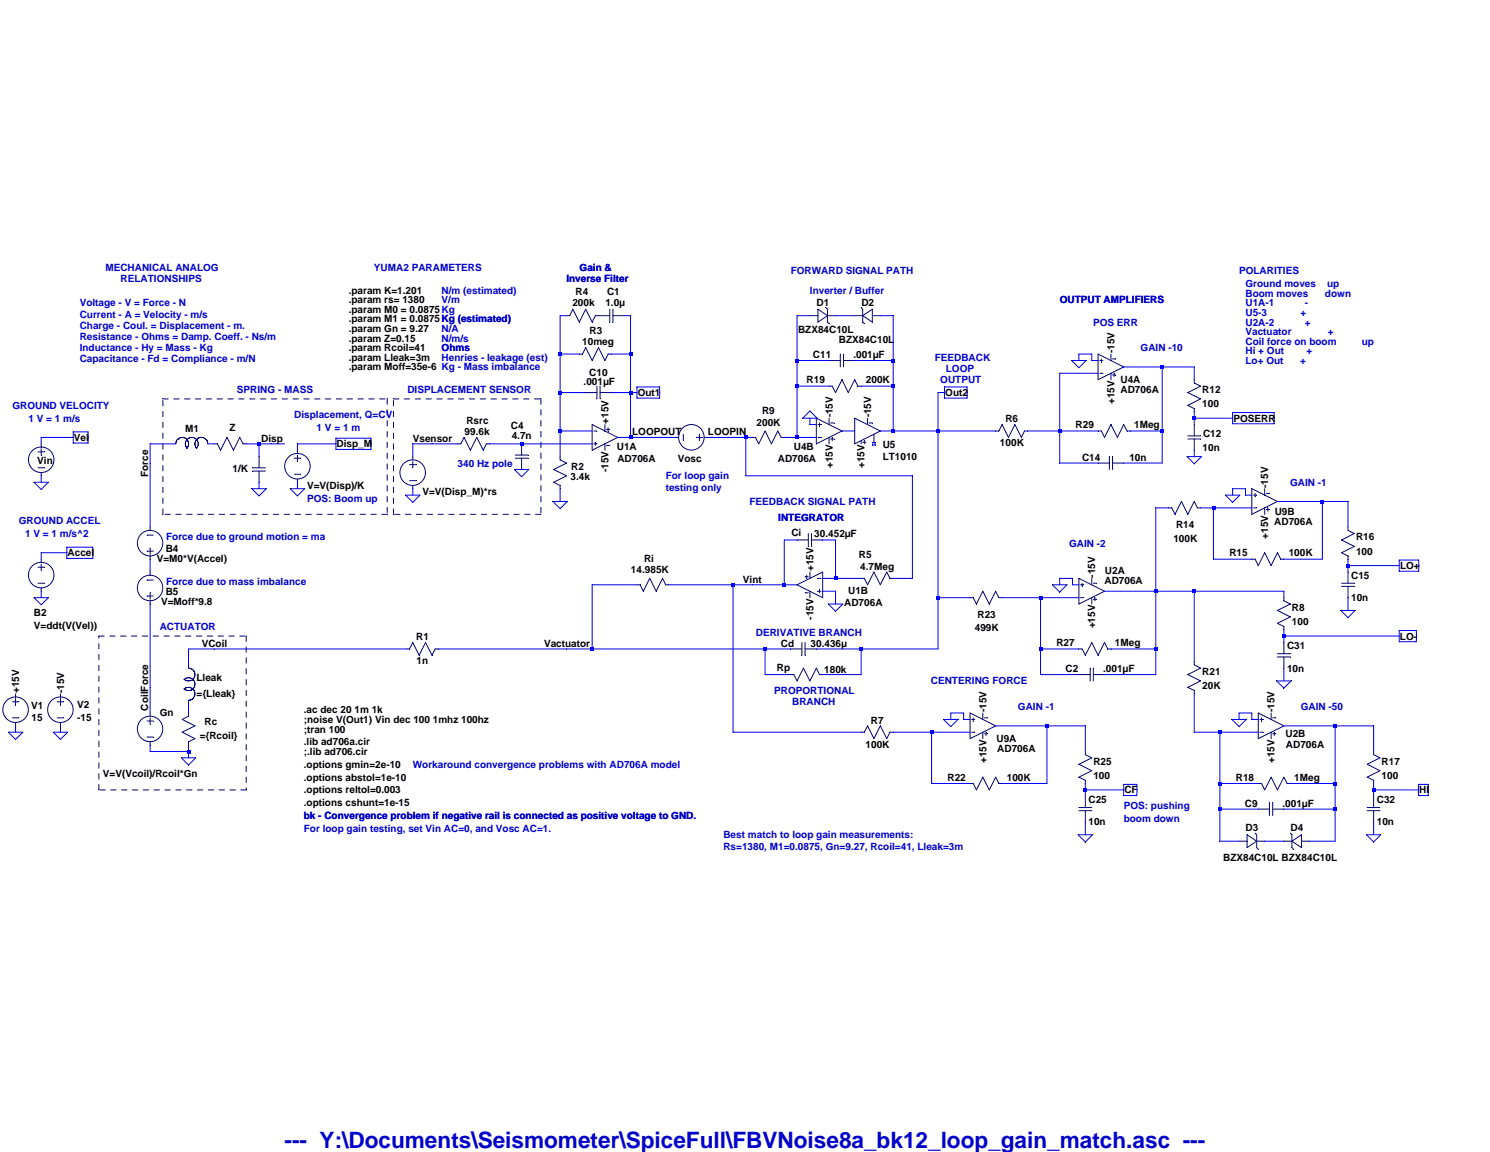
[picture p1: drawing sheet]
Version 4
SHEET 1 1860 1260
WIRE -800 -176 -816 -176
WIRE -640 -176 -656 -176
WIRE -192 -176 -224 -176
WIRE -80 -176 -128 -176
WIRE 16 -176 -16 -176
WIRE -816 -80 -816 -176
WIRE -768 -80 -816 -80
WIRE -640 -80 -640 -176
WIRE -640 -80 -688 -80
WIRE 512 -80 480 -80
WIRE -224 -64 -224 -176
WIRE -144 -64 -224 -64
WIRE 16 -64 16 -176
WIRE 16 -64 -80 -64
WIRE 480 -64 480 -80
WIRE 512 -64 512 -80
WIRE 528 -64 512 -64
WIRE 688 -48 592 -48
WIRE 768 -48 688 -48
WIRE 528 -32 432 -32
WIRE 768 -16 768 -48
WIRE -224 0 -224 -64
WIRE -144 0 -224 0
WIRE 16 0 16 -64
WIRE 16 0 -64 0
WIRE -816 16 -816 -80
WIRE -752 16 -816 16
WIRE -640 16 -640 -80
WIRE -640 16 -688 16
WIRE -624 16 -640 16
WIRE 144 16 128 16
WIRE 768 80 768 64
WIRE 864 80 768 80
WIRE -192 96 -192 80
WIRE -176 96 -192 96
WIRE 768 96 768 80
WIRE -816 112 -816 16
WIRE -736 112 -816 112
WIRE -80 112 -112 112
WIRE 16 112 16 0
WIRE 16 112 -16 112
WIRE 128 112 128 16
WIRE 128 112 16 112
WIRE 272 112 128 112
WIRE 432 112 432 -32
WIRE 432 112 352 112
WIRE 528 112 432 112
WIRE 688 112 688 -48
WIRE 688 112 608 112
WIRE -2032 128 -2112 128
WIRE -640 128 -640 16
WIRE -640 128 -672 128
WIRE -576 128 -640 128
WIRE -528 128 -576 128
WIRE -400 128 -448 128
WIRE -352 128 -400 128
WIRE -336 128 -352 128
WIRE -224 128 -224 0
WIRE -224 128 -256 128
WIRE -176 128 -224 128
WIRE -2112 144 -2112 128
WIRE -1776 144 -1840 144
WIRE -1680 144 -1696 144
WIRE -1568 144 -1600 144
WIRE -1536 144 -1568 144
WIRE -1504 144 -1536 144
WIRE -1376 144 -1472 144
WIRE -1136 144 -1184 144
WIRE -1072 144 -1136 144
WIRE -912 144 -992 144
WIRE -736 144 -912 144
WIRE -1472 160 -1472 144
WIRE -1568 176 -1568 144
WIRE -1184 176 -1184 144
WIRE -816 176 -816 112
WIRE 768 176 768 160
WIRE -1840 192 -1840 144
WIRE 432 192 432 112
WIRE 528 192 432 192
WIRE 688 192 688 112
WIRE 688 192 592 192
WIRE -352 224 -352 128
WIRE 64 224 -352 224
WIRE -2112 240 -2112 224
WIRE -1568 256 -1568 240
WIRE -1472 256 -1472 240
WIRE 896 256 864 256
WIRE -1184 272 -1184 256
WIRE 864 272 864 256
WIRE 896 272 896 256
WIRE 912 272 896 272
WIRE -816 288 -816 256
WIRE 1088 288 976 288
WIRE 1152 288 1088 288
WIRE 704 304 672 304
WIRE 816 304 784 304
WIRE 912 304 816 304
WIRE -1840 352 -1840 192
WIRE 1152 352 1152 288
WIRE -224 384 -256 384
WIRE -128 384 -160 384
WIRE -2048 416 -2112 416
WIRE -2112 432 -2112 416
WIRE 816 432 816 304
WIRE 912 432 816 432
WIRE 1088 432 1088 288
WIRE 1088 432 992 432
WIRE 1152 448 1152 432
WIRE 1280 448 1152 448
WIRE -1840 464 -1840 432
WIRE 1152 464 1152 448
WIRE -128 480 -128 384
WIRE -128 480 -160 480
WIRE -64 480 -128 480
WIRE 64 480 64 224
WIRE 64 480 16 480
WIRE 464 480 432 480
WIRE -624 496 -736 496
WIRE -384 496 -544 496
WIRE -336 496 -384 496
WIRE -256 496 -256 384
WIRE -256 496 -336 496
WIRE -224 496 -256 496
WIRE 432 496 432 480
WIRE 464 496 464 480
WIRE 480 496 464 496
WIRE -128 512 -160 512
WIRE 672 512 672 304
WIRE 672 512 544 512
WIRE 768 512 672 512
WIRE 992 512 768 512
WIRE -2112 528 -2112 512
WIRE 128 528 128 112
WIRE 208 528 128 528
WIRE 384 528 288 528
WIRE 480 528 384 528
WIRE 992 528 992 512
WIRE -128 544 -128 512
WIRE 1152 560 1152 528
WIRE 992 624 992 608
WIRE 1280 624 992 624
WIRE 992 640 992 624
WIRE -1680 656 -1744 656
WIRE -1200 656 -1680 656
WIRE -800 656 -1120 656
WIRE -736 656 -736 496
WIRE -736 656 -800 656
WIRE -304 656 -736 656
WIRE -240 656 -304 656
WIRE -64 656 -176 656
WIRE 128 656 128 528
WIRE 128 656 -64 656
WIRE 384 656 384 528
WIRE 480 656 384 656
WIRE 672 656 672 512
WIRE 672 656 560 656
WIRE 768 688 768 512
WIRE -1744 704 -1744 656
WIRE -304 720 -304 656
WIRE -240 720 -304 720
WIRE -64 720 -64 656
WIRE -64 720 -160 720
WIRE 384 720 384 656
WIRE 480 720 384 720
WIRE 672 720 672 656
WIRE 672 720 544 720
WIRE 992 736 992 704
WIRE -1840 752 -1840 544
WIRE -1840 816 -1840 752
WIRE -1744 816 -1744 784
WIRE 192 816 160 816
WIRE 912 816 880 816
WIRE 160 832 160 816
WIRE 192 832 192 816
WIRE 208 832 192 832
WIRE 880 832 880 816
WIRE 912 832 912 816
WIRE 928 832 912 832
WIRE 400 848 272 848
WIRE 496 848 400 848
WIRE 1120 848 992 848
WIRE 1216 848 1120 848
WIRE -2176 864 -2176 848
WIRE -2064 864 -2064 848
WIRE -384 864 -384 496
WIRE -64 864 -384 864
WIRE 112 864 16 864
WIRE 208 864 112 864
WIRE 768 864 768 768
WIRE 832 864 768 864
WIRE 928 864 832 864
WIRE -1840 912 -1840 896
WIRE -1744 912 -1744 896
WIRE -1744 912 -1840 912
WIRE 496 912 496 848
WIRE 1216 912 1216 848
WIRE -1744 928 -1744 912
WIRE 112 992 112 864
WIRE 208 992 112 992
WIRE 400 992 400 848
WIRE 400 992 288 992
WIRE 832 992 832 864
WIRE 928 992 832 992
WIRE 1120 992 1120 848
WIRE 1120 992 1008 992
WIRE 496 1008 496 992
WIRE 592 1008 496 1008
WIRE 1216 1008 1216 992
WIRE 1328 1008 1216 1008
WIRE 496 1024 496 1008
WIRE 1216 1024 1216 1008
WIRE 832 1056 832 992
WIRE 928 1056 832 1056
WIRE 1120 1056 1120 992
WIRE 1120 1056 992 1056
WIRE 496 1120 496 1088
WIRE 1216 1120 1216 1088
WIRE 832 1136 832 1056
WIRE 880 1136 832 1136
WIRE 992 1136 944 1136
WIRE 1120 1136 1120 1056
WIRE 1120 1136 1056 1136
FLAG -816 288 0
FLAG -704 96 +15V
FLAG -704 160 -15V
FLAG -2176 768 +15V
FLAG -2176 864 0
FLAG -2064 768 -15V
FLAG -912 208 0
FLAG 144 16 Out2
IOPIN 144 16 Out
FLAG -192 80 0
FLAG -1744 928 0
FLAG -144 144 +15V
FLAG -64 144 +15V
FLAG -48 80 -15V
FLAG -144 80 -15V
FLAG -128 544 0
FLAG -624 16 Out1
IOPIN -624 16 Out
FLAG -1568 256 0
FLAG -1376 144 Disp_M
IOPIN -1376 144 Out
FLAG -2048 416 Accel
IOPIN -2048 416 Out
FLAG -1184 272 0
FLAG -2112 528 0
FLAG -2112 240 0
FLAG -192 464 +15V
FLAG -192 528 -15V
FLAG -336 496 Vint
FLAG -800 656 Vactuator
FLAG 512 544 +15V
FLAG 512 480 -15V
FLAG 432 496 0
FLAG 944 320 +15V
FLAG 944 256 -15V
FLAG 864 272 0
FLAG 992 736 0
FLAG 1152 560 0
FLAG 960 880 +15V
FLAG 960 816 -15V
FLAG 880 832 0
FLAG 1216 1120 0
FLAG 1280 448 LO+
IOPIN 1280 448 Out
FLAG 1280 624 LO-
IOPIN 1280 624 Out
FLAG 1328 1008 HI
IOPIN 1328 1008 Out
FLAG 240 880 +15V
FLAG 240 816 -15V
FLAG 160 832 0
FLAG 496 1120 0
FLAG 592 1008 CF
IOPIN 592 1008 Out
FLAG -1472 256 0
FLAG -1536 144 Disp
FLAG -1680 656 VCoil
FLAG -2064 864 0
FLAG 560 -16 +15V
FLAG 560 -80 -15V
FLAG 480 -64 0
FLAG 768 176 0
FLAG 864 80 POSERR
IOPIN 864 80 Out
FLAG -2032 128 Vel
IOPIN -2032 128 Out
FLAG -1840 192 Force
FLAG -1136 144 Vsensor
FLAG -1840 752 CoilForce
FLAG -576 128 LOOPOUT
FLAG -400 128 LOOPIN
SYMBOL cap -656 -192 R90
WINDOW 0 -29 27 VBottom 0
WINDOW 3 -30 23 VTop 0
SYMATTR InstName C1
SYMATTR Value 1.0µ
SYMBOL cap -688 0 R90
WINDOW 0 -19 33 VBottom 0
WINDOW 3 -25 31 VTop 0
SYMATTR InstName C10
SYMATTR Value .001µF
SYMBOL res -704 -192 R90
WINDOW 0 -30 58 VBottom 0
WINDOW 3 -30 54 VTop 0
SYMATTR InstName R4
SYMATTR Value 200k
SYMBOL res -832 160 R0
WINDOW 3 42 65 Left 0
WINDOW 0 44 41 Left 0
SYMATTR Value 3.4k
SYMATTR InstName R2
SYMBOL res -672 -96 R90
WINDOW 0 -28 55 VBottom 0
WINDOW 3 -29 50 VTop 0
SYMATTR InstName R3
SYMATTR Value 10meg
SYMBOL res -976 128 R90
WINDOW 0 -29 47 VBottom 0
WINDOW 3 -29 48 VTop 0
SYMATTR InstName Rsrc
SYMATTR Value 99.6k
SYMBOL voltage -2064 752 R0
WINDOW 0 42 44 Left 0
WINDOW 3 42 74 Left 0
WINDOW 123 0 0 Left 0
WINDOW 39 24 110 Left 0
SYMATTR InstName V2
SYMATTR Value -15
SYMBOL voltage -2176 752 R0
WINDOW 0 39 46 Left 0
WINDOW 3 40 75 Left 0
WINDOW 123 0 0 Left 0
WINDOW 39 0 0 Left 0
SYMATTR InstName V1
SYMATTR Value 15
SYMBOL cap -928 144 R0
WINDOW 0 -11 -46 Left 0
WINDOW 3 -9 -20 Left 0
SYMATTR InstName C4
SYMATTR Value 4.7n
SYMBOL voltage -2112 128 R0
WINDOW 0 -10 57 Left 0
WINDOW 3 24 96 Invisible 0
WINDOW 39 0 0 Left 0
SYMATTR InstName Vin
SYMATTR Value SINE(0 1u 1 1m 1m 90)
SYMATTR Value2 AC 1u 0
SYMBOL cap -240 640 M90
WINDOW 0 16 -8 VBottom 0
WINDOW 3 -11 94 VTop 0
SYMATTR InstName Cd
SYMATTR Value 30.436µ
SYMATTR SpiceLine Rpar=33G
SYMBOL res -256 704 M90
WINDOW 0 13 -2 VBottom 0
WINDOW 3 -10 127 VTop 0
SYMATTR InstName Rp
SYMATTR Value 180k
SYMBOL res -640 480 M90
WINDOW 0 -36 46 VBottom 0
WINDOW 3 -35 47 VTop 0
SYMATTR InstName Ri
SYMATTR Value 14.985K
SYMBOL cap -224 368 M90
WINDOW 0 12 -2 VBottom 0
WINDOW 3 -13 95 VTop 0
SYMATTR InstName Ci
SYMATTR Value 30.452µF
SYMATTR SpiceLine Rpar=33G
SYMBOL res -80 464 M90
WINDOW 0 -30 26 VBottom 0
WINDOW 3 -27 55 VTop 0
SYMATTR InstName R5
SYMATTR Value 4.7Meg
SYMBOL res -240 144 M270
WINDOW 0 69 56 VTop 0
WINDOW 3 68 56 VBottom 0
SYMATTR InstName R9
SYMATTR Value 200K
SYMBOL res 576 672 M270
WINDOW 0 18 130 VTop 0
WINDOW 3 46 -25 VBottom 0
SYMATTR InstName R27
SYMATTR Value 1Meg
SYMBOL cap -80 -48 M270
WINDOW 0 16 82 VTop 0
WINDOW 3 44 -35 VBottom 0
SYMATTR InstName C11
SYMATTR Value .001µF
SYMBOL res -1728 800 M0
WINDOW 0 -55 38 Left 0
WINDOW 3 -104 72 Left 0
SYMATTR InstName Rc
SYMATTR Value ={Rcoil}
SYMBOL ind -1792 160 R270
WINDOW 0 41 56 VTop 0
WINDOW 3 54 73 Invisible 0
SYMATTR InstName M1
SYMATTR Value =M1
SYMBOL cap -1552 176 M0
WINDOW 0 44 30 Left 0
WINDOW 3 44 53 Invisible 0
SYMATTR InstName 1/K
SYMATTR Value ={1/K}
SYMBOL res -1696 128 M90
WINDOW 0 -10 62 VBottom 0
WINDOW 3 -27 69 Invisible 0
SYMATTR InstName Z
SYMATTR Value =Z
SYMBOL bv -1840 800 R0
WINDOW 3 -118 167 Left 0
SYMATTR Value V=V(Vcoil)/Rcoil*Gn
SYMATTR InstName Gn
SYMBOL bv -1184 160 R0
WINDOW 0 24 16 Invisible 0
SYMATTR InstName B1
SYMATTR Value V=V(Disp_M)*rs
SYMBOL bv -2112 416 R0
WINDOW 0 -18 150 Left 0
WINDOW 3 -18 181 Left 0
SYMATTR InstName B2
SYMATTR Value V=ddt(V(Vel))
SYMBOL Opamps\\LT1010 -48 176 M180
WINDOW 0 38 31 Left 0
WINDOW 3 38 1 Left 0
SYMATTR InstName U5
SYMBOL res -1216 672 R270
WINDOW 0 32 56 VTop 0
WINDOW 3 0 56 VBottom 0
SYMATTR InstName R1
SYMATTR Value 1n
SYMBOL res -48 16 M270
WINDOW 0 18 130 VTop 0
WINDOW 3 46 -25 VBottom 0
SYMATTR InstName R19
SYMATTR Value 200K
SYMBOL res 304 544 M270
WINDOW 0 -39 55 VTop 0
WINDOW 3 -46 55 VBottom 0
SYMATTR InstName R23
SYMATTR Value 499K
SYMBOL cap 544 736 M270
WINDOW 0 16 82 VTop 0
WINDOW 3 44 -35 VBottom 0
SYMATTR InstName C2
SYMATTR Value .001µF
SYMBOL res 1008 448 M270
WINDOW 0 18 130 VTop 0
WINDOW 3 46 -25 VBottom 0
SYMATTR InstName R15
SYMATTR Value 100K
SYMBOL res 800 320 M270
WINDOW 0 -39 55 VTop 0
WINDOW 3 -46 55 VBottom 0
SYMATTR InstName R14
SYMATTR Value 100K
SYMBOL res 976 512 R0
SYMATTR InstName R8
SYMATTR Value 100
SYMBOL cap 976 640 R0
SYMATTR InstName C31
SYMATTR Value 10n
SYMBOL res 1136 336 R0
SYMATTR InstName R16
SYMATTR Value 100
SYMBOL cap 1136 464 R0
SYMATTR InstName C15
SYMATTR Value 10n
SYMBOL res 1024 1008 M270
WINDOW 0 18 130 VTop 0
WINDOW 3 46 -25 VBottom 0
SYMATTR InstName R18
SYMATTR Value 1Meg
SYMBOL cap 992 1072 M270
WINDOW 0 16 82 VTop 0
WINDOW 3 44 -35 VBottom 0
SYMATTR InstName C9
SYMATTR Value .001µF
SYMBOL res 752 672 R0
SYMATTR InstName R21
SYMATTR Value 20K
SYMBOL res 1200 896 R0
SYMATTR InstName R17
SYMATTR Value 100
SYMBOL cap 1200 1024 R0
SYMATTR InstName C32
SYMATTR Value 10n
SYMBOL res 304 1008 M270
WINDOW 0 18 130 VTop 0
WINDOW 3 46 -25 VBottom 0
SYMATTR InstName R22
SYMATTR Value 100K
SYMBOL res 480 896 R0
SYMATTR InstName R25
SYMATTR Value 100
SYMBOL cap 480 1024 R0
SYMATTR InstName C25
SYMATTR Value 10n
SYMBOL res 32 848 R90
WINDOW 0 0 56 VBottom 0
WINDOW 3 32 56 VTop 0
SYMATTR InstName R7
SYMATTR Value 100K
SYMBOL bv -1840 448 R180
WINDOW 0 -70 43 Left 0
WINDOW 3 -186 18 Left 0
SYMATTR InstName B4
SYMATTR Value V=M0*V(Accel)
SYMBOL bv -1840 560 R180
WINDOW 0 -70 48 Left 0
WINDOW 3 -152 23 Left 0
SYMATTR InstName B5
SYMATTR Value V=Moff*9.8
SYMBOL bv -1472 144 R0
WINDOW 0 24 16 Invisible 0
SYMATTR InstName B6
SYMATTR Value V=V(Disp)/K
SYMBOL res 624 128 M270
WINDOW 0 18 130 VTop 0
WINDOW 3 46 -25 VBottom 0
SYMATTR InstName R29
SYMATTR Value 1Meg
SYMBOL res 752 -32 R0
SYMATTR InstName R12
SYMATTR Value 100
SYMBOL cap 752 96 R0
WINDOW 0 38 23 Left 0
WINDOW 3 37 56 Left 0
SYMATTR InstName C12
SYMATTR Value 10n
SYMBOL res 368 96 R90
WINDOW 0 0 56 VBottom 0
WINDOW 3 32 56 VTop 0
SYMATTR InstName R6
SYMATTR Value 100K
SYMBOL cap 592 208 M270
WINDOW 0 16 82 VTop 0
WINDOW 3 44 -35 VBottom 0
SYMATTR InstName C14
SYMATTR Value 10n
SYMBOL zener -192 -160 R270
WINDOW 0 36 32 VTop 0
WINDOW 3 -4 38 VBottom 0
SYMATTR InstName D1
SYMATTR Value BZX84C10L
SYMATTR Description Diode
SYMATTR Type diode
SYMBOL zener -16 -192 R90
WINDOW 0 -4 32 VBottom 0
WINDOW 3 61 36 VTop 0
SYMATTR InstName D2
SYMATTR Value BZX84C10L
SYMATTR Description Diode
SYMATTR Type diode
SYMBOL zener 880 1152 R270
WINDOW 0 36 32 VTop 0
WINDOW 3 -10 28 VBottom 0
SYMATTR InstName D3
SYMATTR Value BZX84C10L
SYMATTR Description Diode
SYMATTR Type diode
SYMBOL zener 1056 1120 R90
WINDOW 0 -4 32 VBottom 0
WINDOW 3 42 2 VTop 0
SYMATTR InstName D4
SYMATTR Value BZX84C10L
SYMATTR Description Diode
SYMATTR Type diode
SYMBOL Opamps\\opamp2 -704 64 R0
WINDOW 0 30 87 Left 0
WINDOW 3 31 118 Left 0
SYMATTR InstName U1A
SYMATTR Value AD706A
SYMATTR SpiceModel AD706A
SYMBOL Opamps\\opamp2 -192 432 M0
WINDOW 0 -144 78 Left 0
WINDOW 3 -177 107 Left 0
SYMATTR InstName U1B
SYMATTR Value AD706A
SYMATTR SpiceModel AD706A
SYMBOL Opamps\\opamp2 944 352 M180
WINDOW 0 25 38 Left 0
WINDOW 3 24 14 Left 0
SYMATTR InstName U9B
SYMATTR Value AD706A
SYMATTR SpiceModel AD706A
SYMBOL Opamps\\opamp2 -144 176 M180
WINDOW 0 -88 25 Left 0
WINDOW 3 -128 -6 Left 0
SYMATTR InstName U4B
SYMATTR Value AD706A
SYMATTR SpiceModel AD706A
SYMBOL Opamps\\opamp2 512 576 M180
WINDOW 0 33 115 Left 0
WINDOW 3 32 91 Left 0
SYMATTR InstName U2A
SYMATTR Value AD706A
SYMATTR SpiceModel AD706A
SYMBOL Opamps\\opamp2 240 912 M180
WINDOW 0 34 33 Left 0
WINDOW 3 36 7 Left 0
SYMATTR InstName U9A
SYMATTR Value AD706A
SYMATTR SpiceModel AD706A
SYMBOL Opamps\\opamp2 960 912 M180
WINDOW 0 36 44 Left 0
WINDOW 3 37 18 Left 0
SYMATTR InstName U2B
SYMATTR Value AD706A
SYMATTR SpiceModel AD706A
SYMBOL Opamps\\opamp2 560 16 M180
WINDOW 0 24 33 Left 0
WINDOW 3 24 8 Left 0
SYMATTR InstName U4A
SYMATTR Value AD706A
SYMATTR SpiceModel AD706A
SYMBOL voltage -432 128 R90
WINDOW 0 53 32 VRight 0
WINDOW 3 24 96 Invisible 0
WINDOW 39 0 0 Left 0
SYMATTR InstName Vosc
SYMATTR Value SINE(0 1n 1n 0 0 0)
SYMATTR Value2 AC 0 0
SYMBOL ind -1760 688 R0
SYMATTR InstName Lleak
SYMATTR Value ={Lleak}
TEXT -728 -296 Center 0 ;Gain &\n Inverse Filter
TEXT 120 -72 Left 0 ;FEEDBACK\n    LOOP\n  OUTPUT
TEXT -1048 8 Center 0 ;DISPLACEMENT SENSOR
TEXT -112 328 Right 0 ;INTEGRATOR
TEXT -72 616 Right 0 ;DERIVATIVE BRANCH
TEXT -184 760 Center 0 ;PROPORTIONAL\nBRANCH
TEXT -192 -240 Left 0 ;Inverter / Buffer
TEXT -1816 600 Left 0 ;ACTUATOR
TEXT -40 288 Right 0 ;FEEDBACK SIGNAL PATH
TEXT -240 -288 Left 0 ;FORWARD SIGNAL PATH
TEXT -1456 832 Left 0 !;noise V(Out1) Vin dec 100 1mhz 100hz
TEXT -2016 -208 Left 0 ;Voltage - V = Force - N\nCurrent - A = Velocity - m/s\nCharge - Coul. = Displacement - m.\nResistance - Ohms = Damp. Coeff. - Ns/m\nInductance - Hy = Mass - Kg\nCapacitance - Fd = Compliance - m/N
TEXT -1440 8 Right 0 ;SPRING - MASS
TEXT -1344 -144 Left 0 !.param Gn = 9.27
TEXT -1344 -168 Left 0 !.param M1 = 0.0875
TEXT -1344 -216 Left 0 !.param rs= 1380
TEXT -1456 856 Left 0 !;tran 100
TEXT -1344 -240 Left 0 !.param K=1.201
TEXT -1456 888 Left 0 !.lib ad706a.cir
TEXT -1456 808 Left 0 !.ac dec 20 1m 1k
TEXT -1456 912 Left 0 !;.lib ad706.cir
TEXT -1112 -216 Left 0 ;V/m
TEXT -1112 -240 Left 0 ;N/m (estimated)
TEXT -1112 -168 Left 0 ;Kg (estimated)
TEXT -1112 -144 Left 0 ;N/A
TEXT -1800 376 Left 0 ;Force due to ground motion = ma
TEXT -1480 72 Left 0 ;Displacement, Q=CV
TEXT -1816 -296 Center 0 ;MECHANICAL ANALOG\nRELATIONSHIPS
TEXT -1152 -296 Center 0 ;YUMA2 PARAMETERS
TEXT -112 328 Right 0 ;INTEGRATOR
TEXT 544 392 Right 0 ;GAIN -2
TEXT 1096 240 Right 0 ;GAIN -1
TEXT 1136 800 Right 0 ;GAIN -50
TEXT 416 800 Right 0 ;GAIN -1
TEXT 432 -216 Left 0 ;OUTPUT AMPLIFIERS
TEXT 344 736 Right 0 ;CENTERING FORCE
TEXT -1800 488 Left 0 ;Force due to mass imbalance
TEXT -1344 -48 Left 0 !.param Moff=35e-6
TEXT -1112 -48 Left 0 ;Kg - Mass imbalance
TEXT -2184 48 Left 0 ;GROUND VELOCITY
TEXT -2144 80 Left 0 ;1 V = 1 m/s
TEXT -1344 -120 Left 0 !.param Z=0.15
TEXT -1112 -120 Left 0 ;N/m/s
TEXT -1112 -96 Left 0 ;Ohms
TEXT -2168 336 Left 0 ;GROUND ACCEL
TEXT -2152 368 Left 0 ;1 V = 1 m/s^2
TEXT -1456 1072 Left 0 ;bk - Convergence problem if negative rail is connected as positive voltage to GND.
TEXT 736 -96 Right 0 ;GAIN -10
TEXT 624 -160 Right 0 ;POS ERR
TEXT -1344 -192 Left 0 !.param M0 = 0.0875
TEXT -1112 -168 Left 0 ;Kg (estimated)
TEXT -1112 -192 Left 0 ;Kg
TEXT -1424 104 Left 0 ;1 V = 1 m
TEXT -1456 944 Left 0 !.options gmin=2e-10
TEXT -1456 976 Left 0 !.options abstol=1e-10
TEXT -1456 1008 Left 0 !.options reltol=0.003
TEXT -1456 1040 Left 0 !.options cshunt=1e-15
TEXT -1184 944 Left 0 ;Workaround convergence problems with AD706A model
TEXT -728 -296 Center 0 ;Gain &\n Inverse Filter
TEXT -552 224 Left 0 ;For loop gain\ntesting only
TEXT -1456 1072 Left 0 ;bk - Convergence problem if negative rail is connected as positive voltage to GND.
TEXT -1456 1104 Left 0 ;For loop gain testing, set Vin AC=0, and Vosc AC=1.
TEXT -1344 -96 Left 0 !.param Rcoil=41
TEXT -1344 -72 Left 0 !.param Lleak=3m
TEXT -1112 -96 Left 0 ;Ohms
TEXT -1112 -72 Left 0 ;Henries - leakage (est)
TEXT -1448 280 Left 0 ;POS: Boom up
TEXT 592 1048 Left 0 ;POS: pushing
TEXT 592 1080 Left 0 ;boom down
TEXT 896 -256 Left 0 ;Ground moves    up
TEXT 896 -232 Left 0 ;Boom moves      down
TEXT 896 -208 Left 0 ;U1A-1           -
TEXT 896 -184 Left 0 ;U5-3            +
TEXT 896 -136 Left 0 ;Vactuator             +
TEXT 896 -112 Left 0 ;Coil force on boom         up
TEXT 896 -160 Left 0 ;U2A-2           +
TEXT 896 -88 Left 0 ;Hi + Out        +
TEXT 896 -64 Left 0 ;Lo+ Out      +
TEXT 432 -216 Left 0 ;OUTPUT AMPLIFIERS
TEXT 880 -288 Left 0 ;POLARITIES
TEXT -1072 192 Left 0 ;340 Hz pole
TEXT -408 1120 Left 0 ;Best match to loop gain measurements:\nRs=1380, M1=0.0875, Gn=9.27, Rcoil=41, Lleak=3m
RECTANGLE Normal -1248 320 -1808 32 2
RECTANGLE Normal -1600 1008 -1968 624 2
RECTANGLE Normal -864 320 -1232 32 2
